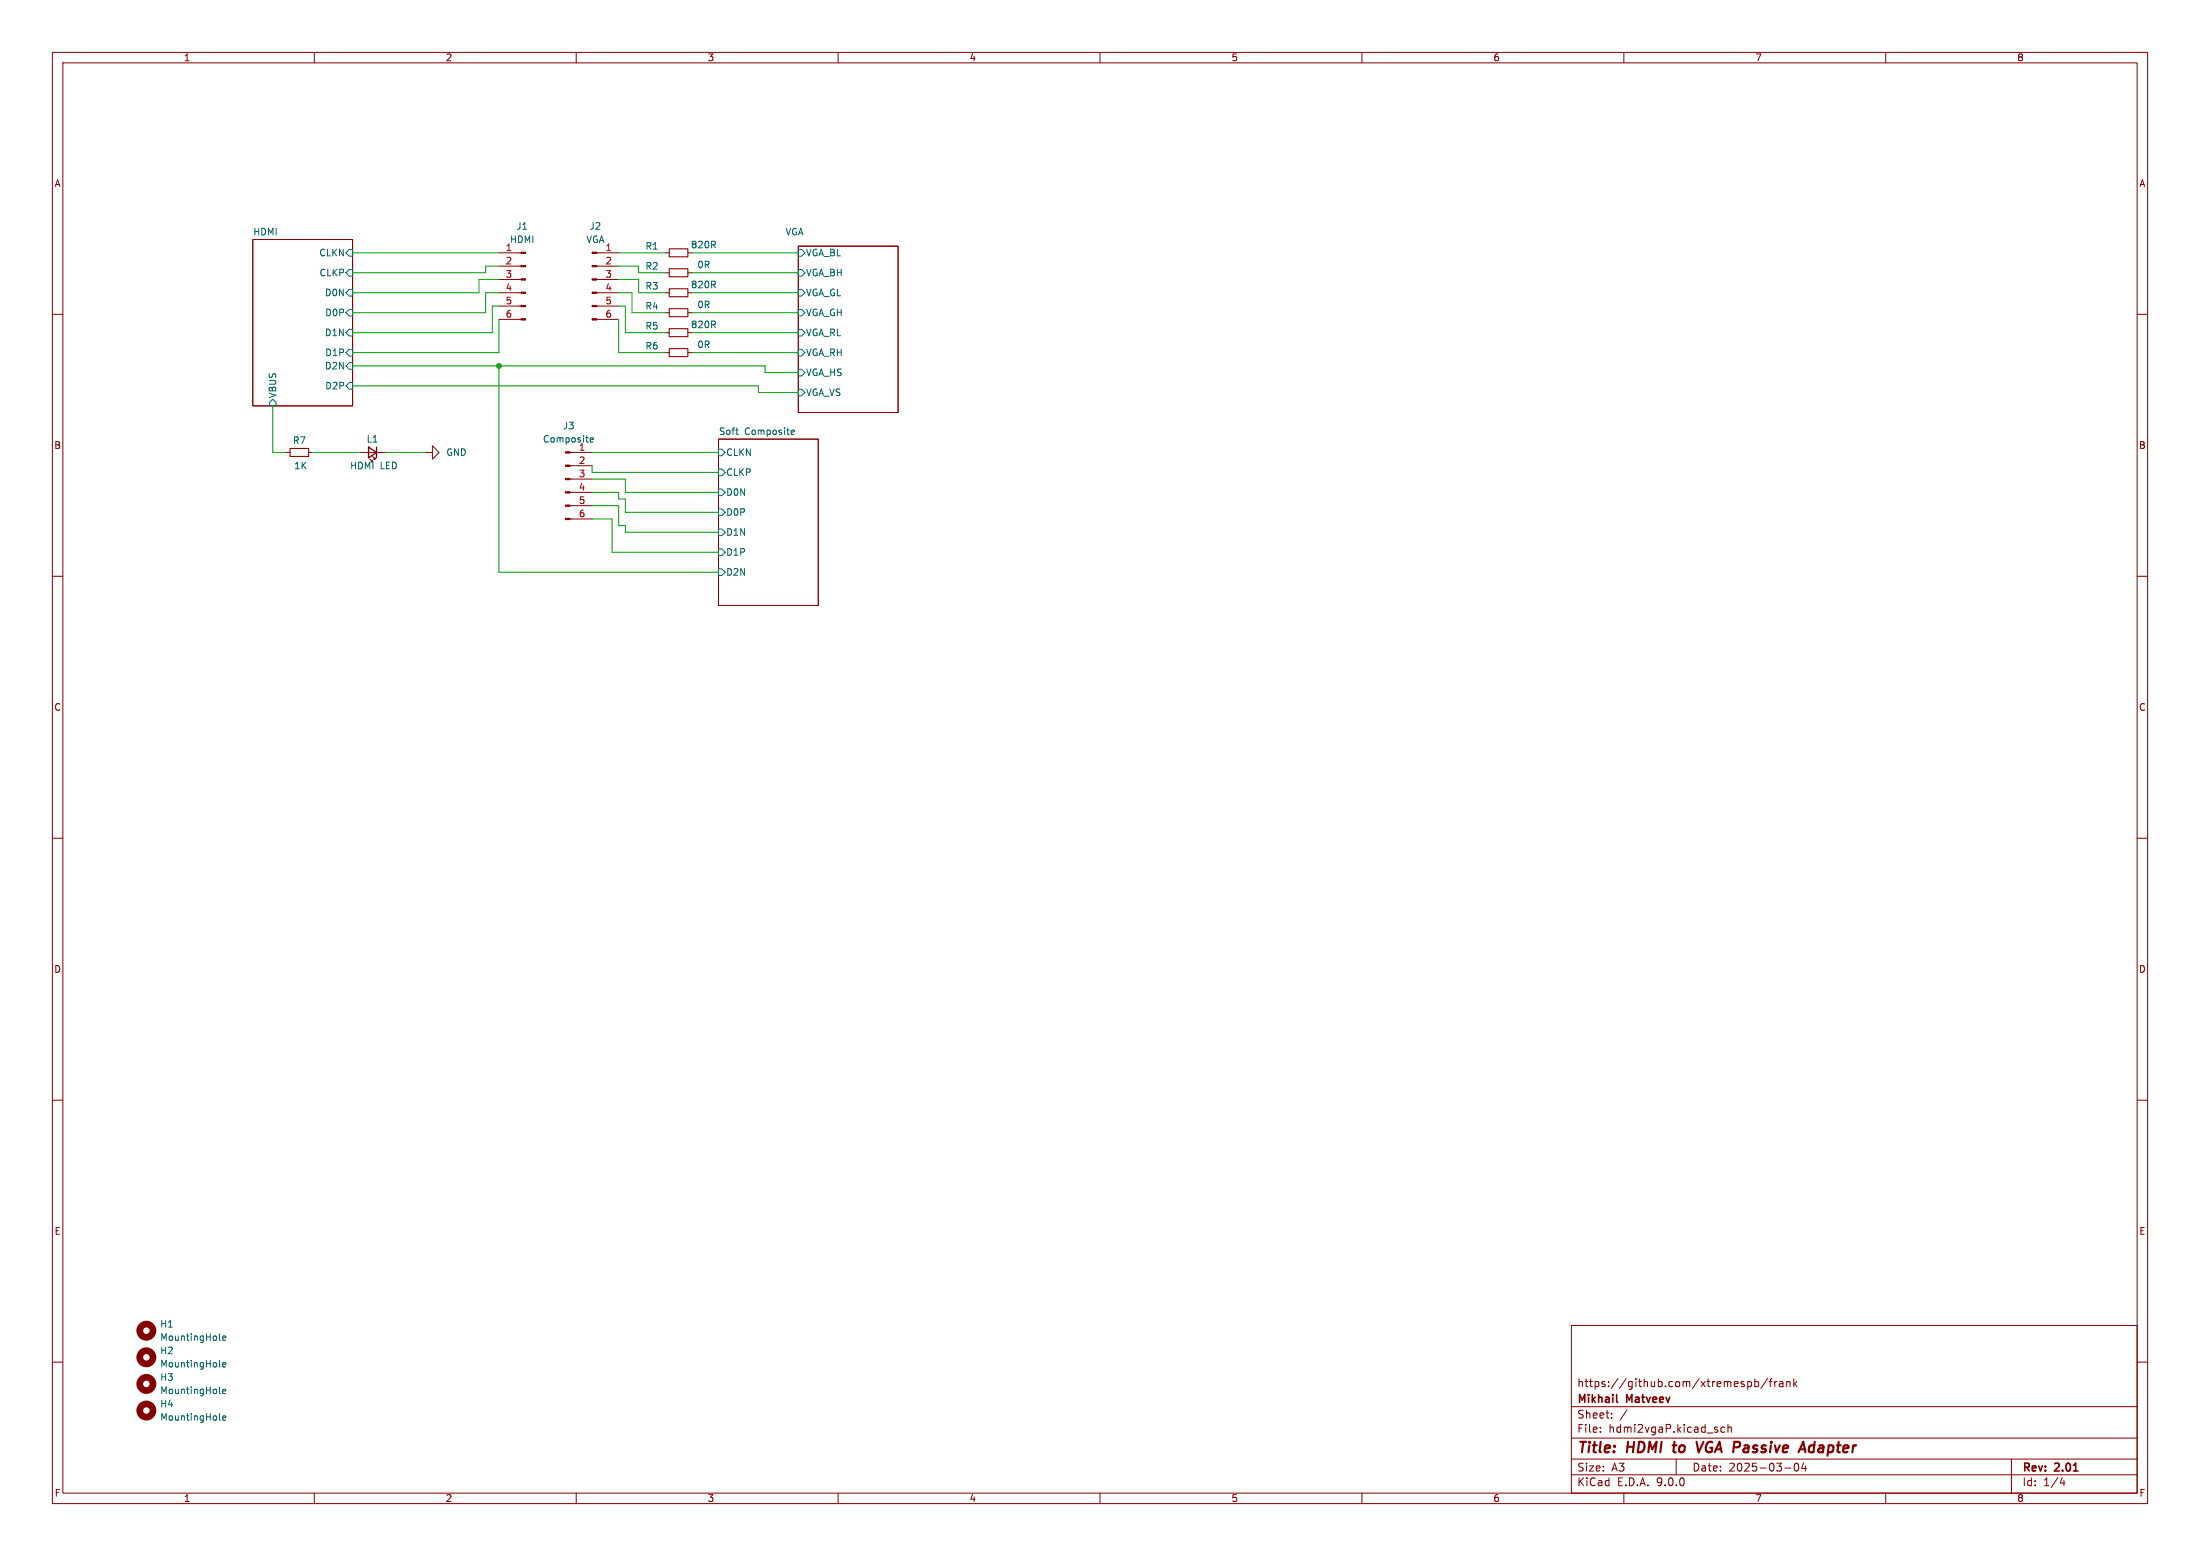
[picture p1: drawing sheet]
<svg xmlns="http://www.w3.org/2000/svg" width="420mm" height="297mm" viewBox="0 0 420 297" stroke-linecap="round" stroke-linejoin="round" font-family="sans-serif">
<g fill="none" stroke="#840000" stroke-width=".19">
<path d="M10 10h400v277h-400zM12 12h396v273h-396zM60 10v2M110 10v2M160 10v2M210 10v2M260 10v2M310 10v2M360 10v2M48.3 45.7h19v31.8h-19zM95.2 55.9h4.3M95.2 48.3h4.3"/>
<path d="M95.2 50.8h4.3M95.2 53.3h4.3M95.2 58.4h4.3M113.9 55.9h4.2M113.9 48.3h4.2M113.9 50.8h4.2M113.9 53.3h4.2M113.9 58.4h4.2M127 52.1h.8M127 59.7h.8M127 55.9h.8M127 48.3h.8"/>
<path d="M131.3 52.1h.8M131.3 59.7h.8M131.3 55.9h.8M131.3 48.3h.8M152.4 47h19v31.7h-19zM10 60h2M95.2 61h4.3M113.9 61h4.2M127 63.5h.8M127 67.3h.8M131.3 63.5h.8M131.3 67.3h.8"/>
<path d="M408 60h2M54.6 86.4h.8M58.9 86.4h.8M68.6 86.4h5.1M70.6 87.6l.5 .5h-.2h.2v-.2M71.1 87.1l.5 .5h-.2h.2v-.2M81.3 86.4h1.2v-1.3l1.3 1.3-1.3 1.2v-1.2M81.3 86.4h.1M108.8 86.4h4.2M108.8 88.9h4.2M108.8 91.4h4.2M108.8 94h4.2"/>
<path d="M108.8 96.5h4.2M108.8 99.1h4.2M137.2 83.8h19v31.8h-19zM10 110h2M408 110h2M10 160h2M408 160h2M10 210h2M408 210h2M300 253h108v32h-108zM10 260h2M300 278.5h108"/>
<path d="M300 274.5h108M300 268.5h108M305.5 273.2v.2M305.5 272.5v.1M307.7 270.5v.2M307.7 269.8v.1M310.6 269.1l-1.3 1.9M320 278.5v3M329.2 272.5l-.4-.1-.3 .3 .2 .6h.5M329.9 272.5l.2-.1 .3 .1 .1 .9M329.9 271.9v1.5M333.7 263.8l.4-.1 .3 .3-.2 .6h-.5"/>
<path d="M335 263.8l.4-.1 .3 .3-.1 .6h-.6M335 263.2v1.5M337.4 263.1l-1.2 1.9M337.7 263.7h.6M338.3 263.2l-.4 .2v1.3M338.8 263.7v1M339.2 263.7l-.3 .1-.1 .2M339.7 263.8h.6l.1 .9M340.4 264l-.5 .1a.29 .29 0 0 0-.2 .3 .29 .29 0 0 0 .2 .3l.5-.1M341.1 263.8l.2-.1 .4 .1v.9M341.1 263.7v1M342.4 263.2v1.5"/>
<path d="M342.6 264.1l.4 .6M342.7 279.4l.2-.1a.8 .8 0 0 1 .5 .7 .8 .8 0 0 1-.5 .8l-.2-.2-.2-.4zM343 263.7l-.6 .6M344.3 279.2l-.4 1.1h1M344.7 279.8v1M384 278.5v6.5M408 260h2M60 285v2M110 285v2M160 285v2M210 285v2M260 285v2"/>
<path d="M300 281.5h108M310 285v2M340.7 280.2h1.2M360 285v2M393.7 282l-.4 1.1h.9M394 282.6v1"/>
</g>
<path d="M319.3 275.9h.8M319.7 275.2l-.2 1.7 .2 .3M323.9 275.2l.4 2 .9-2M346.2 275.9a.66 .66 0 0 0-.8 .4v.7l.2 .2h.4" fill="none" stroke="#840000" stroke-width=".4"/>
<path d="M308.6 267.5l.2 .2" fill="none" stroke="#840000" stroke-width=".3"/>
<g fill="none" stroke="#006464" stroke-width=".19">
<path d="M66.7 59.1h.6v1.2h-.6l-.7-.6zM66.7 51.4h.6v1.3h-.6l-.7-.6zM66.7 55.2h.6v1.3h-.6l-.7-.6zM66.7 47.6h.6v1.3h-.6l-.7-.6zM152.4 59.1h.6l.7 .6-.7 .6h-.6zM152.4 51.4h.6l.7 .7-.7 .6h-.6zM152.4 55.2h.6l.7 .7-.7 .6h-.6zM152.4 47.6h.6l.7 .7-.7 .6h-.6zM52.1 76.2l.6 .6v.7h-1.3v-.7zM66.7 69.2h.6v1.3h-.6l-.7-.6zM66.7 73h.6v1.3h-.6l-.7-.6zM66.7 66.7h.6v1.2h-.6l-.7-.6z"/>
<path d="M66.7 62.9h.6v1.2h-.6l-.7-.6zM152.4 66.7h.6l.7 .6-.7 .6h-.6zM152.4 62.9h.6l.7 .6-.7 .6h-.6zM152.4 70.5h.6l.7 .6-.7 .7h-.6zM152.4 74.3h.6l.7 .6-.7 .7h-.6zM112.7 84l.6-.1-.1-.3h-.4l-.1 .1v.6h.5M137.2 93.3h.6l.6 .7-.6 .6h-.6zM137.2 97.2h.6l.6 .6-.6 .6h-.6zM137.2 85.7h.6l.6 .7-.6 .6h-.6zM137.2 89.5h.6l.6 .7-.6 .6h-.6zM140.5 82.1h.4M140.8 82.9h.1"/>
<path d="M151.1 82.2l.4-.1 .2 .3-.7 .1M151.1 82.9h.5M137.2 104.8h.6l.6 .6-.6 .6h-.6zM137.2 108.6h.6l.6 .6-.6 .7h-.6zM137.2 101h.6l.6 .6-.6 .6h-.6zM41.9 255.7l.2 .1M42.5 255.4l.6-.1-.1-.2-.3-.1-.2 .2 .1 .6h.4M41.9 260.7l.2 .2M41.9 270.9l.2 .2M41.9 265.8l.2 .2M42.5 260.5l.6-.1-.1-.3h-.3l-.2 .2 .1 .6h.4M42.5 265.6l.6-.1-.1-.3h-.3l-.2 .1 .1 .6h.4"/>
<path d="M42.5 270.7l.6-.2-.1-.2-.3-.1-.2 .2 .1 .6h.4"/>
</g>
<g fill="none" stroke="#840000" stroke-width="1.3">
<circle cx="27.9" cy="259.1" r="1.27"/>
<circle cx="27.9" cy="254" r="1.27"/>
<circle cx="27.9" cy="264.2" r="1.27"/>
<circle cx="27.9" cy="269.2" r="1.27"/>
</g>
<path d="M127.8 51.3h3.5v1.5h-3.5zM127.8 58.9h3.5v1.6h-3.5zM127.8 55.1h3.5v1.5h-3.5zM127.8 47.5h3.5v1.5h-3.5zM127.8 62.7h3.5v1.6h-3.5zM127.8 66.5h3.5v1.6h-3.5zM55.4 85.6h3.5v1.5h-3.5z" fill="none" stroke="#840000" stroke-width=".2"/>
<g fill="#840000" stroke="#840000" stroke-width=".19">
<path d="M107.9 86.2h.9v.3h-.9z"/>
<path d="M107.9 88.8h.9v.2h-.9z"/>
<path d="M107.9 91.3h.9v.3h-.9z"/>
<path d="M107.9 93.9h.9v.2h-.9z"/>
<path d="M107.9 96.4h.9v.2h-.9z"/>
<path d="M107.9 98.9h.9v.3h-.9z"/>
<path d="M99.5 48.1h.8v.3h-.8z"/>
<path d="M99.5 50.7h.8v.2h-.8z"/>
<path d="M99.5 53.2h.8v.3h-.8z"/>
<path d="M99.5 55.8h.8v.2h-.8z"/>
<path d="M99.5 58.3h.8v.2h-.8z"/>
<path d="M99.5 60.8h.8v.3h-.8z"/>
<path d="M113 48.1h.9v.3h-.9z"/>
<path d="M113 50.7h.9v.2h-.9z"/>
<path d="M113 53.2h.9v.3h-.9z"/>
<path d="M113 55.8h.9v.2h-.9z"/>
<path d="M113 58.3h.9v.2h-.9z"/>
<path d="M113 60.8h.9v.3h-.9z"/>
</g>
<path d="M70.4 85.3l1.5 1.1-1.5 1zM71.9 85.3v2.1" fill="none" stroke="#840000" stroke-width=".25"/>
<g fill="none" stroke="#009600" stroke-width=".19">
<path d="M67.3 48.3h27.9M95.2 53.3h-3.8v2.6h-24.1M95.2 55.9h-2.5v3.8h-25.4M95.2 58.4h-1.2v5.1h-26.7M95.2 50.8h-2.5v1.3h-25.4M118.1 55.9h2.5v3.8h6.4M118.1 53.3h3.8v2.6h5.1M118.1 58.4h1.3v5.1h7.6M118.1 50.8h3.8v1.3h5.1M118.1 48.3h8.9M132.1 55.9h20.3M132.1 52.1h20.3"/>
<path d="M132.1 48.3h20.3M132.1 59.7h20.3M52.1 77.5v8.9h2.5M67.3 69.9h78.7v1.2h6.4M67.3 73.7h77.5v1.2h7.6M95.2 61v6.3h-27.9M95.2 69.9v39.3h42M118.1 61v6.3h8.9M132.1 63.5h20.3M132.1 67.3h20.3M59.7 86.4h8.9M73.7 86.4h7.6"/>
<path d="M113 94h5.1v1.3h1.3v2.5h17.8M113 96.5h5.1v3.8h1.3v1.3h17.8M113 91.4h6.4v2.6h17.8M113 99.1h3.8v6.3h20.4M113 86.4h24.2M113 88.9v1.3h24.2"/>
</g>
<circle cx="95.2" cy="69.9" r=".46" fill="#009600" stroke="#009600" stroke-width=".19"/>
<g font-size="2.8" fill="#840000">
<text x="301" y="277.9">Title:</text>
<text x="310.6" y="277.9">HDMI</text>
<text x="320.3" y="277.9">to</text>
<text x="325.6" y="277.9">VGA Passive</text>
<text x="346.9" y="277.9">Adapter</text>
</g>
<g font-size="2.1" fill="#840000">
<text x="301" y="268.2">Mikhail</text>
<text x="301" y="265">https://github.com/xtremespb/frank</text>
<text x="310.6" y="268.2">Matveev</text>
<text x="301" y="273.7">File:</text>
<text x="301" y="271">Sheet:</text>
<text x="307.1" y="273.7">hdmi2vgaP.kicad_sch</text>
<text x="301" y="281.1">Size:</text>
<text x="307.6" y="281.1">A3</text>
<text x="323" y="281.1">Date:</text>
<text x="330" y="281.1">2025-03-04</text>
<text x="386" y="281.3">Rev:</text>
<text x="392.4" y="281.3">2.01</text>
<text x="301" y="283.9">KiCad</text>
<text x="308.7" y="283.9">E.D.A.</text>
<text x="316.3" y="283.9">9.0.0</text>
<text x="386" y="283.9">Id:</text>
<text x="390.1" y="283.9">1/4</text>
</g>
<g font-size="1.8" fill="#840000">
<text x="35" y="11.9">1</text>
<text x="85" y="11.9">2</text>
<text x="135" y="11.9">3</text>
<text x="185" y="11.9">4</text>
<text x="235" y="11.9">5</text>
<text x="285" y="11.9">6</text>
<text x="335" y="11.9">7</text>
<text x="385" y="11.9">8</text>
<text x="10.3" y="35.9">A</text>
<text x="408.3" y="35.9">A</text>
<text x="10.3" y="85.9">B</text>
<text x="408.2" y="85.9">B</text>
<text x="10.3" y="135.9">C</text>
<text x="408.2" y="135.9">C</text>
<text x="10.3" y="185.9">D</text>
<text x="408.2" y="185.9">D</text>
<text x="10.3" y="235.9">E</text>
<text x="408.3" y="235.9">E</text>
<text x="10.3" y="285.9">F</text>
<text x="35" y="286.9">1</text>
<text x="85" y="286.9">2</text>
<text x="135" y="286.9">3</text>
<text x="185" y="286.9">4</text>
<text x="235" y="286.9">5</text>
<text x="285" y="286.9">6</text>
<text x="335" y="286.9">7</text>
<text x="385" y="286.9">8</text>
<text x="408.3" y="285.9">F</text>
</g>
<g font-size="1.8" fill="#006464">
<text x="48.3" y="45">HDMI</text>
<text x="97.3" y="46.6">HDMI</text>
<text x="98.5" y="44">J1</text>
<text x="111.8" y="46.6">VGA</text>
<text x="112.5" y="44">J2</text>
<text x="123.1" y="47.9">R1</text>
<text x="131.8" y="47.6">820R</text>
<text x="149.9" y="45">VGA</text>
<text x="60.8" y="49.1">CLKN</text>
<text x="60.9" y="52.9">CLKP</text>
<text x="123.1" y="51.7">R2</text>
<text x="133" y="51.4">0R</text>
<text x="153.8" y="52.9">VGA_BH</text>
<text x="153.8" y="49.1">VGA_BL</text>
<text x="61.9" y="56.7">D0N</text>
<text x="123.1" y="59.3">R4</text>
<text x="123.1" y="55.5">R3</text>
<text x="131.8" y="55.2">820R</text>
<text x="133" y="59">0R</text>
<text x="153.8" y="56.7">VGA_GL</text>
<text x="61.9" y="64.4">D1N</text>
<text x="62" y="60.6">D0P</text>
<text x="123.1" y="63.1">R5</text>
<text x="131.8" y="62.8">820R</text>
<text x="153.8" y="60.6">VGA_GH</text>
<text x="153.8" y="64.4">VGA_RL</text>
<text x="61.9" y="70.7">D2N</text>
<text x="62" y="68.2">D1P</text>
<text x="123.1" y="66.9">R6</text>
<text x="133" y="66.6">0R</text>
<text x="153.8" y="68.2">VGA_RH</text>
<text x="153.8" y="72">VGA_HS</text>
<text x="52.9" y="76.1" transform="rotate(-90 52.9 76.1)">VBUS</text>
<text x="62" y="74.5">D2P</text>
<text x="153.8" y="75.8">VGA_VS</text>
<text x="107.4" y="82.1">J3</text>
<text x="137.2" y="83.1">Soft</text>
<text x="142.1" y="83.1">Composite</text>
<text x="55.8" y="84.9">R7</text>
<text x="56.1" y="89.8">1K</text>
<text x="66.7" y="89.8">HDMI</text>
<text x="69.9" y="84.7">L1</text>
<text x="72.6" y="89.8">LED</text>
<text x="85.1" y="87.2">GND</text>
<text x="103.6" y="84.7">Composite</text>
<text x="110.4" y="86.1">1</text>
<text x="138.5" y="87.2">CLKN</text>
<text x="138.5" y="94.8">D0N</text>
<text x="138.5" y="91">CLKP</text>
<text x="138.5" y="98.7">D0P</text>
<text x="138.5" y="106.3">D1P</text>
<text x="138.5" y="102.5">D1N</text>
<text x="138.5" y="110.1">D2N</text>
<text x="30.5" y="253.6">H1</text>
<text x="30.5" y="256.1">MountingHole</text>
<text x="30.5" y="258.7">H2</text>
<text x="30.5" y="261.2">MountingHole</text>
<text x="30.5" y="263.8">H3</text>
<text x="30.5" y="268.8">H4</text>
<text x="30.5" y="266.3">MountingHole</text>
<text x="30.5" y="271.4">MountingHole</text>
</g>
<g font-size="1.8" fill="#a90000">
<text x="96.4" y="48">1</text>
<text x="96.4" y="50.5">2</text>
<text x="96.4" y="53.1">3</text>
<text x="115.5" y="48">1</text>
<text x="115.5" y="50.5">2</text>
<text x="115.5" y="53.1">3</text>
<text x="96.4" y="55.6">4</text>
<text x="96.4" y="58.2">5</text>
<text x="115.5" y="55.6">4</text>
<text x="115.5" y="58.2">5</text>
<text x="96.4" y="60.7">6</text>
<text x="115.5" y="60.7">6</text>
<text x="110.4" y="88.6">2</text>
<text x="110.4" y="91.2">3</text>
<text x="110.4" y="93.7">4</text>
<text x="110.4" y="96.3">5</text>
<text x="110.4" y="98.8">6</text>
</g>
</svg>
